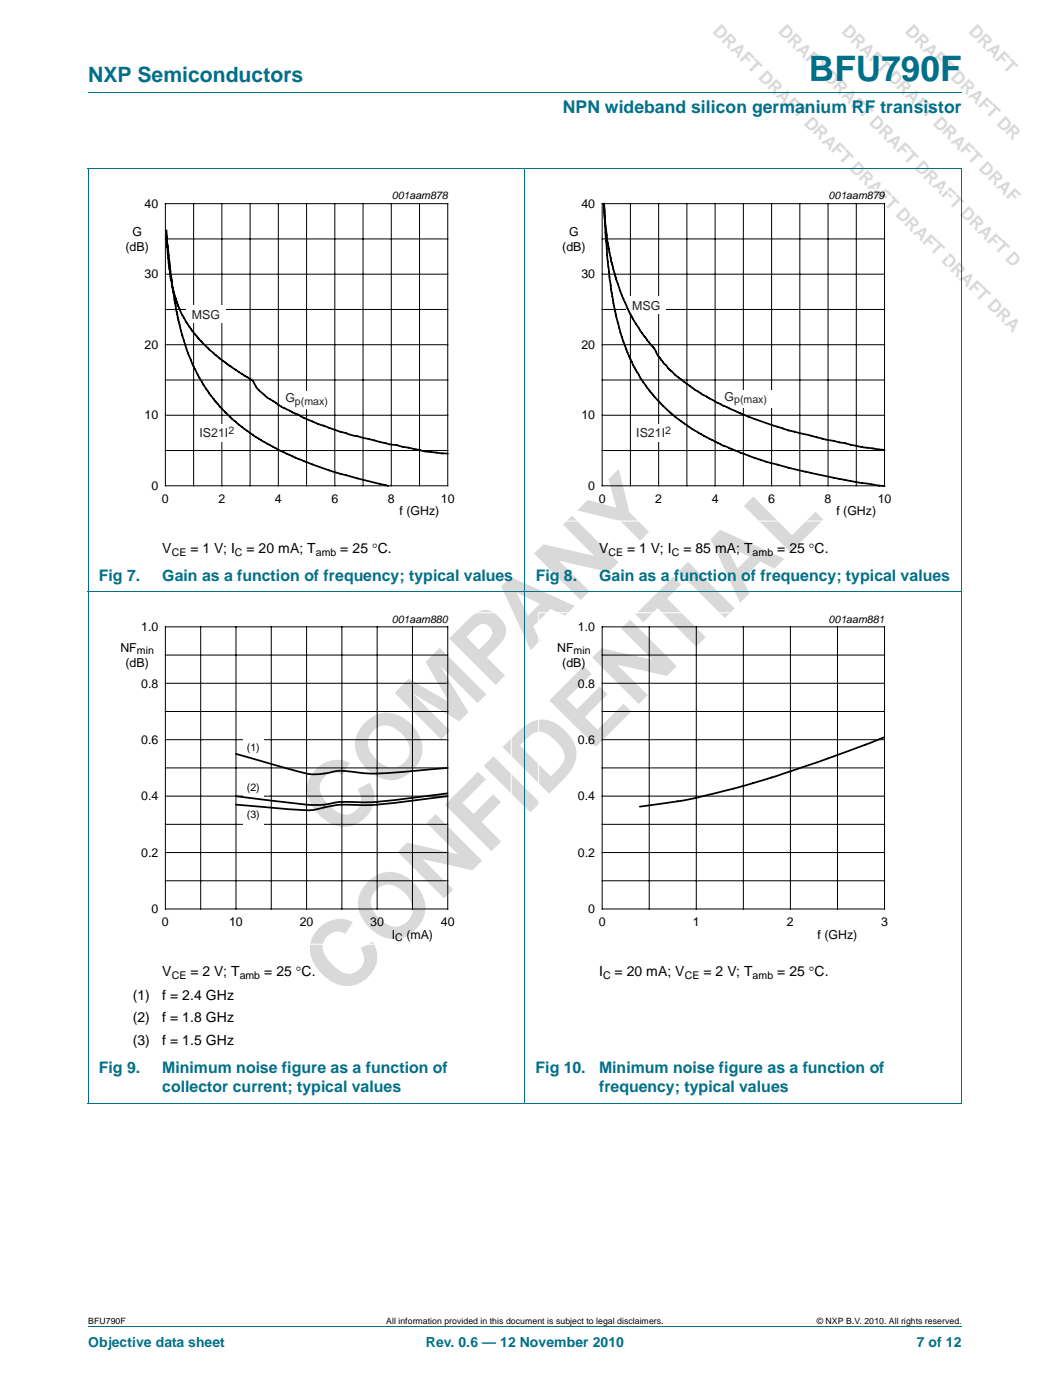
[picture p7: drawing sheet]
<svg xmlns="http://www.w3.org/2000/svg" width="210mm" height="280mm" viewBox="0 0 210 280" stroke-linecap="round" stroke-linejoin="round" font-family="sans-serif">
<path d="M17.6 18.5h174.7M17.6 33.7h174.7M17.6 33.7v186.9M104.9 33.7v187M192.3 33.7v186.9M17.6 118.4h174.7M17.6 220.7h174.7M17.6 265.5h174.7" fill="none" stroke="#007088" stroke-width=".2"/>
<path d="M20.4 37.9h81.8v66.4h-81.8z" fill="none" stroke="#fff" stroke-width=".2"/>
<g fill="none" stroke="#000" stroke-width=".2">
<path d="M33.1 40.7h56.4v56.5h-56.4zM33.1 54.9h56.4M33.1 47.8h56.4M38.7 40.7v56.5M44.4 40.7v56.5M50 40.7v56.5M55.6 40.7v56.5M61.3 40.7v56.5M66.9 40.7v56.5M72.6 40.7v56.5M78.2 40.7v56.5M83.9 40.7v56.5"/>
<path d="M33.1 76h56.4M33.1 69h56.4M33.1 61.9h56.4M33.1 90.1h56.4M33.1 83.1h56.4"/>
</g>
<g fill="#fff">
<path d="M37.2 61.2h7.9v3.5h-7.9z"/>
<path d="M55.9 78.2h10.8v3.5h-10.8z"/>
<path d="M39.4 84.8h7.9v3.5h-7.9z"/>
</g>
<path d="M33.3 46.1l.4 6.4a27.4 27.4 0 0 0 3.6 12 31.5 31.5 0 0 0 8.2 8.4l4 2.6a2.54 2.54 0 0 1 1.6 1.8 20.2 20.2 0 0 0 6.8 4.9l1.4 .6a65.6 65.6 0 0 0 16.1 5.5l4.2 .9a63.7 63.7 0 0 0 9.9 1.6M33.3 47.5l1.1 9.4 1.3 7.1a38.2 38.2 0 0 0 7.6 16.6 41.4 41.4 0 0 0 15.7 11l2.3 .9a90.3 90.3 0 0 0 14.7 4.3l1.6 .4" fill="none" stroke="#000" stroke-width=".35"/>
<path d="M107.7 37.9h81.8v66.4h-81.8z" fill="none" stroke="#fff" stroke-width=".2"/>
<g fill="none" stroke="#000" stroke-width=".2">
<path d="M120.4 40.7h56.4v56.5h-56.4zM120.4 54.9h56.4M120.4 47.8h56.4M126 40.7v56.5M131.7 40.7v56.5M137.3 40.7v56.5M143 40.7v56.5M148.6 40.7v56.5M154.2 40.7v56.5M159.9 40.7v56.5M165.5 40.7v56.5M171.2 40.7v56.5"/>
<path d="M120.4 76h56.4M120.4 69h56.4M120.4 61.9h56.4M120.4 90.1h56.4M120.4 83.1h56.4"/>
</g>
<g fill="#fff">
<path d="M125.2 59.3h8v3.5h-8z"/>
<path d="M143.7 78h10.8v3.5h-10.8z"/>
<path d="M126.7 84.8h7.9v3.5h-7.9z"/>
</g>
<path d="M120.7 40.8l.3 3.2a59.1 59.1 0 0 0 2.1 11.5v.2a36.2 36.2 0 0 0 7.7 14 9.6 9.6 0 0 0 1.8 2.9 37.9 37.9 0 0 0 10.6 7.9l5.4 2.5 9 3.1 7.3 1.8 6.8 1.4 5.1 .7M120.8 40.7l.3 6.7 .6 6.5a54.5 54.5 0 0 0 5.2 19.7 30.4 30.4 0 0 0 4.8 6.7l2.6 2.6a47.4 47.4 0 0 0 10 6.2l7.1 2.7 6.2 1.8 12.5 2.7 6.7 1" fill="none" stroke="#000" stroke-width=".35"/>
<path d="M20.4 122.6h81.8v66.3h-81.8z" fill="none" stroke="#fff" stroke-width=".2"/>
<g fill="none" stroke="#000" stroke-width=".2">
<path d="M33.1 125.4h56.4v56.5h-56.4zM33.1 131.1h56.4M33.1 136.7h56.4M40.1 125.4v56.5M47.2 125.4v56.5M54.2 125.4v56.5M61.3 125.4v56.5M68.3 125.4v56.5M75.4 125.4v56.5M82.5 125.4v56.5M33.1 142.4h56.4M33.1 153.6h56.4"/>
<path d="M33.1 148h56.4M33.1 159.3h56.4M33.1 164.9h56.4M33.1 176.2h56.4M33.1 170.6h56.4"/>
</g>
<g fill="#fff">
<path d="M48.6 147.7h4.1v3.3h-4.1z"/>
<path d="M48.6 156.2h4.1v3.3h-4.1z"/>
<path d="M48.6 161.9h4.1v3.3h-4.1z"/>
</g>
<path d="M47.2 150.8l8.2 2.4a35.7 35.7 0 0 0 7.6 1.7l1.2-.1a20.3 20.3 0 0 1 4.9-.5l.8 .1a37.3 37.3 0 0 0 11.3 0l8.3-.8M89.5 158.7l-5.9 .8a69.3 69.3 0 0 1-15.9 1l-.6 .1a19 19 0 0 1-8.2 .1l-11.7-1.4M89.5 159.3l-5.9 .7a69.5 69.5 0 0 1-15.9 1l-2.3 .4a14.1 14.1 0 0 1-6.5 .6l-11.7-1M176.8 147.5l-13.8 5.1-8.1 2.8-8.2 2.4a104.9 104.9 0 0 1-18.8 3.6" fill="none" stroke="#000" stroke-width=".35"/>
<path d="M107.7 122.6h81.8v66.3h-81.8z" fill="none" stroke="#fff" stroke-width=".2"/>
<g fill="none" stroke="#000" stroke-width=".2">
<path d="M120.4 125.4h56.4v56.5h-56.4zM120.4 131.1h56.4M120.4 136.7h56.4M129.8 125.4v56.5M139.2 125.4v56.5M148.6 125.4v56.5M158 125.4v56.5M167.4 125.4v56.5M120.4 142.4h56.4M120.4 153.6h56.4M120.4 148h56.4M120.4 159.3h56.4"/>
<path d="M120.4 164.9h56.4M120.4 176.2h56.4M120.4 170.6h56.4"/>
</g>
<g font-size="18.3" fill="#d9d9d9">
<text x="67.9" y="168.3" transform="rotate(-45 67.9 168.3)">COMPANY</text>
<text x="68.5" y="200.1" transform="rotate(-45 68.5 200.1)">CONFIDENTIAL</text>
</g>
<text font-size="7" fill="#007088" x="161.7" y="16.2">BFU790F</text>
<text font-size="4.2" fill="#007088" x="17.6" y="16.4">NXP Semiconductors</text>
<g font-size="3.5" fill="#d9d9d9">
<text x="142.3" y="6.4" transform="rotate(45 142.3 6.4)">DRAFT DRAFT DRAFT DRAFT DRAFT DRAFT DRA</text>
<text x="155.4" y="6.4" transform="rotate(45 155.4 6.4)">DRAFT DRAFT DRAFT DRAFT DRAFT D</text>
<text x="168.1" y="6.4" transform="rotate(45 168.1 6.4)">DRAFT DRAFT DRAFT DRAF</text>
<text x="180.8" y="6.4" transform="rotate(45 180.8 6.4)">DRAFT DRAFT DR</text>
</g>
<text font-size="3.5" fill="#007088" x="112.5" y="22.6">NPN wideband silicon germanium RF transistor</text>
<g font-size="3.2" fill="#007088">
<text x="19.7" y="116.2">Fig 7.</text>
<text x="32.4" y="116.2">Gain as a function of frequency; typical values</text>
<text x="107.1" y="116.2">Fig 8.</text>
<text x="119.8" y="116.2">Gain as a function of frequency; typical values</text>
<text x="19.7" y="214.7">Fig 9.</text>
<text x="32.4" y="214.7">Minimum noise figure as a function of</text>
<text x="107.1" y="214.7">Fig 10.</text>
<text x="119.8" y="214.7">Minimum noise figure as a function of</text>
<text x="32.4" y="218.6">collector current; typical values</text>
<text x="119.8" y="218.6">frequency; typical values</text>
</g>
<g font-size="2.8">
<text x="32.4" y="110.7">V</text>
<text x="38.1" y="110.7">= 1 V; I</text>
<text x="49.3" y="110.7">= 20 mA; T</text>
<text x="68" y="110.7">= 25 °C.</text>
<text x="119.8" y="110.7">V</text>
<text x="125.3" y="110.7">= 1 V; I</text>
<text x="136.6" y="110.7">= 85 mA; T</text>
<text x="155.4" y="110.7">= 25 °C.</text>
<text x="32.4" y="195.4">V</text>
<text x="38.1" y="195.4">= 2 V; T</text>
<text x="52.8" y="195.4">= 25 °C.</text>
<text x="119.8" y="195.4">I</text>
<text x="122.9" y="195.4">= 20 mA; V</text>
<text x="140.6" y="195.4">= 2 V; T</text>
<text x="155.4" y="195.4">= 25 °C.</text>
<text x="26.5" y="200">(1)</text>
<text x="32.4" y="200">f = 2.4 GHz</text>
<text x="26.5" y="204.6">(2)</text>
<text x="26.5" y="209.2">(3)</text>
<text x="32.4" y="204.6">f = 1.8 GHz</text>
<text x="32.4" y="209.2">f = 1.5 GHz</text>
</g>
<g font-size="2.8" fill="#007088">
<text x="17.6" y="269.5">Objective data sheet</text>
<text x="85.1" y="269.5">Rev. 0.6 — 12 November 2010</text>
<text x="183.3" y="269.5">7 of 12</text>
</g>
<g font-size="2.5">
<text x="28.9" y="41.6">40</text>
<text x="116.2" y="41.6">40</text>
<text x="26.5" y="47.2">G</text>
<text x="113.8" y="47.2">G</text>
<text x="25.1" y="50.2">(dB)</text>
<text x="112.4" y="50.2">(dB)</text>
<text x="28.9" y="55.7">30</text>
<text x="116.2" y="55.7">30</text>
<text x="28.9" y="69.8">20</text>
<text x="116.2" y="69.8">20</text>
<text x="28.9" y="83.9">10</text>
<text x="116.2" y="83.9">10</text>
<text x="30.3" y="98">0</text>
<text x="32.4" y="100.6">0</text>
<text x="43.7" y="100.6">2</text>
<text x="55" y="100.6">4</text>
<text x="66.2" y="100.6">6</text>
<text x="77.5" y="100.6">8</text>
<text x="88.1" y="100.6">10</text>
<text x="117.6" y="98">0</text>
<text x="119.7" y="100.6">0</text>
<text x="131" y="100.6">2</text>
<text x="142.3" y="100.6">4</text>
<text x="153.6" y="100.6">6</text>
<text x="164.8" y="100.6">8</text>
<text x="175.5" y="100.6">10</text>
<text x="79.9" y="103.1">f (GHz)</text>
<text x="167.2" y="103.1">f (GHz)</text>
<text x="24.1" y="130.4">NF</text>
<text x="28.2" y="126.3">1.0</text>
<text x="111.4" y="130.4">NF</text>
<text x="115.5" y="126.3">1.0</text>
<text x="25.1" y="133.4">(dB)</text>
<text x="28.2" y="137.6">0.8</text>
<text x="112.4" y="133.4">(dB)</text>
<text x="115.5" y="137.6">0.8</text>
<text x="28.2" y="148.8">0.6</text>
<text x="115.5" y="148.8">0.6</text>
<text x="28.2" y="160.1">0.4</text>
<text x="115.5" y="160.1">0.4</text>
<text x="28.2" y="171.4">0.2</text>
<text x="115.5" y="171.4">0.2</text>
<text x="30.3" y="182.7">0</text>
<text x="32.4" y="185.3">0</text>
<text x="45.8" y="185.3">10</text>
<text x="59.9" y="185.3">20</text>
<text x="74" y="185.3">30</text>
<text x="88.1" y="185.3">40</text>
<text x="117.6" y="182.7">0</text>
<text x="119.7" y="185.3">0</text>
<text x="138.5" y="185.3">1</text>
<text x="157.3" y="185.3">2</text>
<text x="176.1" y="185.3">3</text>
<text x="78.3" y="187.8">I</text>
<text x="81.2" y="187.8">(mA)</text>
<text x="163.4" y="187.8">f (GHz)</text>
</g>
<g font-size="2.5" fill="#231f20">
<text x="38.4" y="63.9">MSG</text>
<text x="126.4" y="62">MSG</text>
<text x="57" y="80.5">G</text>
<text x="144.8" y="80.2">G</text>
<text x="39.9" y="87.5">IS21I</text>
<text x="127.2" y="87.5">IS21I</text>
</g>
<g font-size="2.1">
<text x="78.3" y="39.9">001aam878</text>
<text x="165.6" y="39.9">001aam879</text>
<text x="34.3" y="111.2">CE</text>
<text x="46.9" y="111.2">C</text>
<text x="63.2" y="111.2">amb</text>
<text x="121.6" y="111.2">CE</text>
<text x="134.3" y="111.2">C</text>
<text x="150.5" y="111.2">amb</text>
<text x="78.3" y="124.6">001aam880</text>
<text x="165.6" y="124.6">001aam881</text>
<text x="27.4" y="130.9">min</text>
<text x="114.7" y="130.9">min</text>
<text x="49.4" y="150.2">(1)</text>
<text x="49.4" y="158.3">(2)</text>
<text x="49.4" y="163.7">(3)</text>
<text x="79" y="188.3">C</text>
<text x="34.3" y="195.9">CE</text>
<text x="47.9" y="195.9">amb</text>
<text x="120.6" y="195.9">C</text>
<text x="136.9" y="195.9">CE</text>
<text x="150.5" y="195.9">amb</text>
</g>
<g font-size="2.1" fill="#231f20">
<text x="59" y="81">p(max)</text>
<text x="146.8" y="80.7">p(max)</text>
<text x="45.6" y="86.8">2</text>
<text x="133" y="86.8">2</text>
</g>
<g font-size="1.7">
<text x="17.6" y="264.9">BFU790F</text>
<text x="77.2" y="264.9">All information provided in this document is subject to legal disclaimers.</text>
<text x="163.3" y="264.9">© NXP B.V. 2010. All rights reserved.</text>
</g>
</svg>
